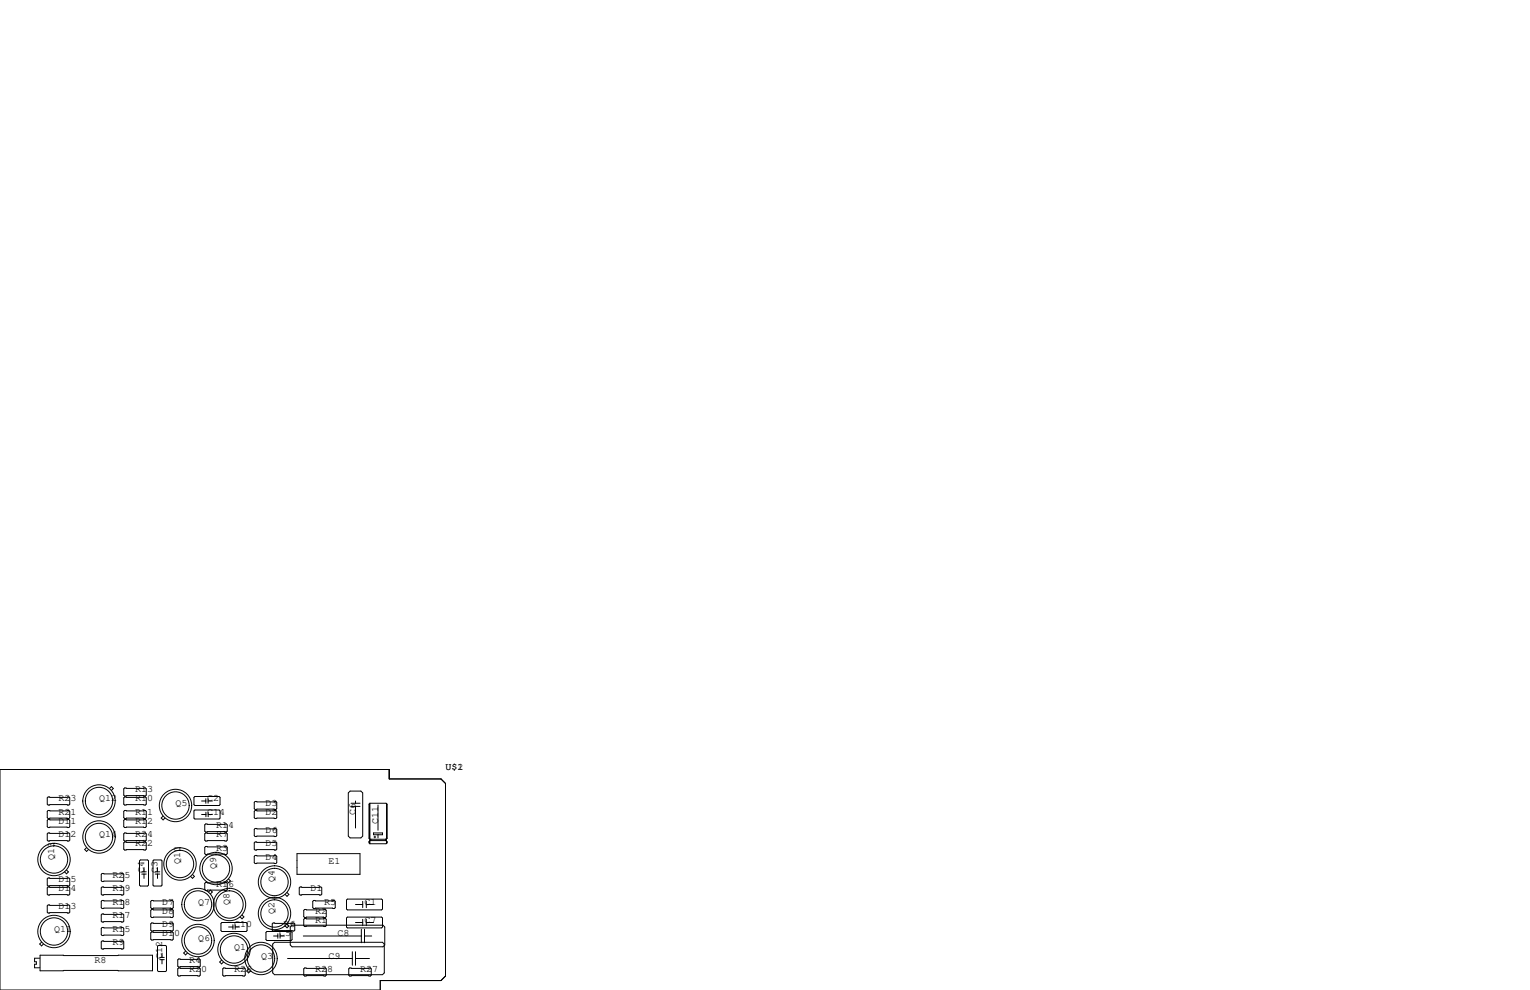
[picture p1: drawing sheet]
<svg xmlns="http://www.w3.org/2000/svg" width="432mm" height="279mm" viewBox="0 0 432 279" stroke-linecap="round" stroke-linejoin="round" font-family="sans-serif">
<g fill="none" stroke="#000" stroke-width=".28">
<path d="M0 217.2h109.9v2.6h14.6l1.2 1.3v54.4l-1.2 1.2h-17.2v2.7h-107.3zM13.6 231.3h5.8l.3 .2v1.8l-.3 .3h-5.8l-.3-.3v-1.8zM13.6 228.7h5.8l.3 .3v1.8l-.3 .2h-5.8l-.3-.2v-1.8zM13.6 235.1h5.8l.3 .2v1.8l-.3 .3h-5.8l-.3-.3v-1.8zM13.6 224.9h5.8l.3 .3v1.7l-.3 .3h-5.8l-.3-.3v-1.7zM24.4 239.2l-.5 .6 .5 .5 .6-.5M30.9 222.5l.5-.5 .6 .5-.6 .6M35.2 228.7h5.8l.3 .3v1.8l-.3 .2h-5.8l-.3-.2v-1.8zM35.2 235.1h5.8l.3 .2v1.8l-.3 .3h-5.8l-.3-.3v-1.8zM35.2 222.4h5.8l.3 .2v1.8l-.3 .3h-5.8l-.3-.3v-1.8zM35.2 224.9h5.8l.3 .3v1.7l-.3 .3h-5.8l-.3-.3v-1.7zM35.2 231.3h5.8l.3 .2v1.8l-.3 .3h-5.8l-.3-.3v-1.8z"/>
<path d="M35.2 237.6h5.8l.3 .3v1.7l-.3 .3h-5.8l-.3-.3v-1.7zM46 230.3l-.5 .6 .5 .5 .6-.5M54.7 225l.3-.2h6.8l.3 .2v2.1l-.3 .2h-6.8l-.3-.2zM54.7 228.9l.3-.3h6.8l.3 .3v2l-.3 .2h-6.8l-.3-.2zM56.9 226.1h1.2M56.9 229.9h1.2M58 238.9h5.9l.2 .2v1.8l-.2 .3h-5.9l-.2-.3v-1.8zM58 232.5h5.9l.2 .3v1.8l-.2 .2h-5.9l-.2-.2v-1.8zM58 235.1h5.9l.2 .2v1.8l-.2 .3h-5.9l-.2-.3v-1.8zM58.1 225.4v1.3M58.1 229.2v1.3M58.7 225.4v1.3"/>
<path d="M58.7 226.1h1.2M58.8 229.9h1.1M58.8 229.2v1.3M72 237.6h5.9l.2 .3v1.7l-.2 .3h-5.9l-.2-.3v-1.7zM72 228.7h5.9l.2 .3v1.8l-.2 .2h-5.9l-.2-.2v-1.8zM72 226.2h5.9l.2 .2v1.8l-.2 .3h-5.9l-.2-.3v-1.8zM72 233.8h5.9l.2 .3v1.7l-.2 .3h-5.9l-.2-.3v-1.7zM98.3 223.8l.5-.5h3.1l.5 .5v12.2l-.5 .5h-3.1l-.5-.5zM99.1 226.7h2.5M99.1 227.6h2.5M100.3 226.1v.6M100.3 227.6v6.1"/>
<path d="M104.3 226.9v9.7M104.3 237.5v.4M104.4 226.7h4.6l.2 .2v9.7M104.4 226.7l-.3 .2v9.7l.3 .3h4.6M104.4 226.7v11.4M104.5 237v.1M104.6 236.9v.3M105.4 235.1h2.6v.5h-2.6zM105.5 236.2h.5M105.8 236v.5M106.7 227.2v7.1M106.7 235.6v.9"/>
<path d="M108.8 236.9v.3M108.9 236.9v.3M109 237.2h-4.6l-.3 .3v.4l.3 .2M109 237.2l.2 .3v.4M109.1 226.8v9.9M109.1 237.4v.6M109.2 226.9v9.7M109.2 237.5v.4M109.2 237.9l-.2 .2h-4.6M109.2 236.6l-.2 .3M13.6 250.3h5.8l.3 .3v1.7l-.3 .3h-5.8l-.3-.3v-1.7zM13.6 247.8h5.8l.3 .2v1.8l-.3 .3h-5.8l-.3-.3v-1.8z"/>
<path d="M13.6 255.4h5.8l.3 .3v1.7l-.3 .3h-5.8l-.3-.3v-1.7zM18.8 245.5l.5 .6-.5 .5-.6-.5M28.8 246.5h5.9l.2 .3v1.7l-.2 .3h-5.9l-.2-.3v-1.7zM28.8 254.1h5.9l.2 .3v1.8l-.2 .2h-5.9l-.2-.2v-1.8zM28.8 250.3h5.9l.2 .3v1.7l-.2 .3h-5.9l-.2-.3v-1.7zM28.8 257.9h5.9l.2 .3v1.8l-.2 .2h-5.9l-.2-.2v-1.8zM39.6 242.7h2.1l.2 .3v6.8l-.2 .3h-2.1l-.2-.3v-6.8zM40 246.7h1.3M40 246h1.3M40.6 244.9v1.1M40.6 246.7v1.2M42.5 256.9l.3-.2h5.8l.3 .2v1.8l-.3 .3h-5.8l-.3-.3z"/>
<path d="M42.5 254.4l.3-.3h5.8l.3 .3v1.8l-.3 .2h-5.8l-.3-.2zM43.4 242.7h2.1l.2 .3v6.8l-.2 .3h-2.1l-.2-.3v-6.8zM43.8 246.7h1.3M43.8 246h1.3M44.5 244.9v1.1M44.5 246.7v1.2M54.3 246.8l.6 .5-.6 .6-.5-.6M57.8 249.3l.2-.3h5.9l.2 .3v1.8l-.2 .2h-5.9l-.2-.2zM58.9 251.7l.5-.5 .5 .5-.5 .6M64.5 248.1l.5 .5-.5 .5-.5-.5M68.3 258.2l.5 .6-.5 .5-.5-.5M72 241.4h5.9l.2 .3v1.8l-.2 .2h-5.9l-.2-.2v-1.8z"/>
<path d="M81 251.9l.5 .5-.5 .6-.5-.6M83.8 240.9h17.8v5.9h-17.8zM84.5 250.6l.2-.3h5.9l.2 .3v1.7l-.2 .3h-5.9l-.2-.3zM85.7 256.9l.3-.2h5.8l.3 .2v1.8l-.3 .3h-5.8l-.3-.3zM85.7 259.5l.3-.3h5.8l.3 .3v1.7l-.3 .3h-5.8l-.3-.3zM88.3 254.4l.2-.3h5.9l.2 .3v1.8l-.2 .2h-5.9l-.2-.2zM97.8 259.1l.2-.3h9.7l.3 .3v2.5l-.3 .3h-9.7l-.2-.3zM97.8 254l.2-.3h9.7l.3 .3v2.5l-.3 .3h-9.7l-.2-.3zM100.3 255.3h2.1M102.4 254.4v1.8M102.4 259.5v1.7M103.4 254.4v1.8"/>
<path d="M103.4 259.5v1.7M103.4 255.3h2M11.2 270.4h-1.4v1h.5v.7h-.5v1h1.4M11.3 269.6h31.7v4.4h-31.7zM11.7 265.9l-.5 .5 .5 .6 .6-.6M28.8 261.7h5.9l.2 .3v1.8l-.2 .2h-5.9l-.2-.2v-1.8zM28.8 265.6h5.9l.2 .2v1.8l-.2 .2h-5.9l-.2-.2v-1.8zM42.5 260.7l.3-.2h5.8l.3 .2v1.8l-.3 .3h-5.8l-.3-.3zM42.5 263.3l.3-.3h5.8l.3 .3v1.7l-.3 .3h-5.8l-.3-.3zM44.5 267.1l.2-.3h2l.3 .3v6.8l-.3 .3h-2l-.2-.3zM45.1 270.2h1.3M45.1 270.8h1.3"/>
<path d="M45.7 269v1.2M45.7 270.8v1.2M50.2 270.9l.2-.3h5.9l.2 .3v1.8l-.2 .2h-5.9l-.2-.2zM50.2 273.4l.2-.2h5.9l.2 .2v1.8l-.2 .3h-5.9l-.2-.3zM52.4 268.4l-.6 .6 .6 .5 .5-.5M62.4 260.6l.2-.3h6.9l.2 .3v2l-.2 .3h-6.9l-.2-.3zM62.5 271l-.5 .5 .5 .5 .6-.5M62.9 273.4l.2-.2h5.9l.2 .2v1.8l-.2 .3h-5.9l-.2-.3zM64.5 261.6h1.2M65.7 261v1.3M66.4 261.6h1.2M66.4 261v1.3"/>
<path d="M70.2 273.5l-.6 .5 .6 .6 .5-.6M75.1 263.1l.2-.2h6.9l.2 .2v2.1l-.2 .2h-6.9l-.2-.2zM76.8 260.7l.3-.2h5.8l.3 .2v1.8l-.3 .3h-5.8l-.3-.3zM77.2 264.2h1.2M77.5 265.9h30.5l.5 .5v8.2l-.5 .5h-30.5l-.5-.5v-8.2zM78.4 263.5v1.3M79 264.2h1.3M79 263.5v1.3M81 260.8l.5 .5-.5 .5-.5-.5M81.2 270.5h18.2M81.9 261.6l.5-.5h25.7l.5 .5v5.1l-.5 .5h-25.7l-.5-.5zM85.6 264.2h16.4"/>
<path d="M85.7 273.4l.3-.2h5.8l.3 .2v1.8l-.3 .3h-5.8l-.3-.3zM98.4 273.4l.3-.2h5.8l.3 .2v1.8l-.3 .3h-5.8l-.3-.3zM99.4 268.6v3.8M100.3 268.6v3.8M100.3 270.5h4M100.3 260.3h2.1M102 262.3v3.8M102.9 262.3v3.8M102.9 264.2h2M103.4 260.3h2"/>
<circle cx="27.9" cy="236.2" r="3.9"/>
<circle cx="27.9" cy="236.2" r="4.6"/>
<circle cx="27.9" cy="226.1" r="4.6"/>
<circle cx="27.9" cy="226.1" r="3.9"/>
<circle cx="49.5" cy="227.3" r="3.9"/>
<circle cx="49.5" cy="227.3" r="4.6"/>
<circle cx="15.2" cy="242.6" r="3.9"/>
<circle cx="15.2" cy="242.6" r="4.6"/>
<circle cx="50.8" cy="243.8" r="3.9"/>
<circle cx="50.8" cy="243.8" r="4.6"/>
<circle cx="55.9" cy="255.3" r="3.9"/>
<circle cx="55.9" cy="255.3" r="4.6"/>
<circle cx="61" cy="245.1" r="3.9"/>
<circle cx="61" cy="245.1" r="4.6"/>
<circle cx="64.8" cy="255.3" r="3.9"/>
<circle cx="64.8" cy="255.3" r="4.6"/>
<circle cx="77.5" cy="248.9" r="3.9"/>
<circle cx="77.5" cy="257.8" r="3.9"/>
<circle cx="77.5" cy="248.9" r="4.6"/>
<circle cx="77.5" cy="257.8" r="4.6"/>
<circle cx="15.2" cy="262.9" r="4.6"/>
<circle cx="15.2" cy="262.9" r="3.9"/>
<circle cx="55.9" cy="265.4" r="4.6"/>
<circle cx="55.9" cy="265.4" r="3.9"/>
<circle cx="66" cy="268" r="4.6"/>
<circle cx="66" cy="268" r="3.9"/>
<circle cx="73.7" cy="270.5" r="4.6"/>
<circle cx="73.7" cy="270.5" r="3.9"/>
</g>
<g font-size="2.8">
<text x="125.7" y="217.2">U$1</text>
<text x="129.1" y="217.2">2</text>
<text x="16.5" y="226.1">R23</text>
<text x="27.9" y="226.1">Q12</text>
<text x="38.1" y="226.1">R10</text>
<text x="38.1" y="223.5">R13</text>
<text x="49.5" y="227.3">Q5</text>
<text x="58.4" y="226.1">C2</text>
<text x="74.9" y="227.3">D3</text>
<text x="16.5" y="232.4">D11</text>
<text x="16.5" y="229.9">R21</text>
<text x="38.1" y="229.9">R11</text>
<text x="38.1" y="232.4">R12</text>
<text x="58.4" y="229.9">C14</text>
<text x="61" y="233.7">R14</text>
<text x="74.9" y="229.9">D2</text>
<text x="100.3" y="229.9" transform="rotate(-90 100.3 229.9)">C6</text>
<text x="106.7" y="232.4" transform="rotate(-90 106.7 232.4)">C11</text>
<text x="16.5" y="236.2">D12</text>
<text x="27.9" y="236.2">Q14</text>
<text x="38.1" y="238.8">R22</text>
<text x="38.1" y="236.2">R24</text>
<text x="61" y="236.2">R7</text>
<text x="74.9" y="234.9">D6</text>
<text x="74.9" y="238.8">D5</text>
<text x="15.2" y="242.6" transform="rotate(-90 15.2 242.6)">Q13</text>
<text x="50.8" y="243.8" transform="rotate(-90 50.8 243.8)">Q10</text>
<text x="61" y="245.1" transform="rotate(-90 61 245.1)">Q9</text>
<text x="61" y="240">R3</text>
<text x="74.9" y="242.6">D4</text>
<text x="92.7" y="243.8">E1</text>
<text x="16.5" y="248.9">D15</text>
<text x="16.5" y="251.5">D14</text>
<text x="31.7" y="251.5">R19</text>
<text x="31.7" y="247.6">R25</text>
<text x="40.6" y="246.4" transform="rotate(-90 40.6 246.4)">C4</text>
<text x="44.4" y="246.4" transform="rotate(-90 44.4 246.4)">C3</text>
<text x="61" y="250.2">R16</text>
<text x="77.5" y="248.9" transform="rotate(-90 77.5 248.9)">Q4</text>
<text x="87.6" y="251.5">D1</text>
<text x="16.5" y="256.5">D13</text>
<text x="31.7" y="255.3">R18</text>
<text x="45.7" y="255.3">D7</text>
<text x="45.7" y="257.8">D8</text>
<text x="55.9" y="255.3">Q7</text>
<text x="64.8" y="255.3" transform="rotate(-90 64.8 255.3)">Q8</text>
<text x="77.5" y="257.8" transform="rotate(-90 77.5 257.8)">Q2</text>
<text x="88.9" y="257.8">R2</text>
<text x="91.4" y="255.3">R5</text>
<text x="102.9" y="255.3">C1</text>
<text x="15.2" y="262.9">Q11</text>
<text x="31.7" y="259.1">R17</text>
<text x="31.7" y="262.9">R15</text>
<text x="45.7" y="261.6">D9</text>
<text x="66" y="261.6">C10</text>
<text x="80" y="261.6">R6</text>
<text x="88.9" y="260.3">R1</text>
<text x="102.9" y="260.3">C7</text>
<text x="31.7" y="266.7">R9</text>
<text x="45.7" y="264.2">D10</text>
<text x="55.9" y="265.4">Q6</text>
<text x="66" y="268">Q1</text>
<text x="78.7" y="264.2">C5</text>
<text x="95.2" y="264.2">C8</text>
<text x="26.7" y="271.8">R8</text>
<text x="45.7" y="270.5" transform="rotate(-90 45.7 270.5)">C12</text>
<text x="53.3" y="271.8">R4</text>
<text x="53.3" y="274.3">R20</text>
<text x="66" y="274.3">R26</text>
<text x="73.7" y="270.5">Q3</text>
<text x="88.9" y="274.3">R28</text>
<text x="92.7" y="270.5">C9</text>
<text x="101.6" y="274.3">R27</text>
</g>
</svg>
